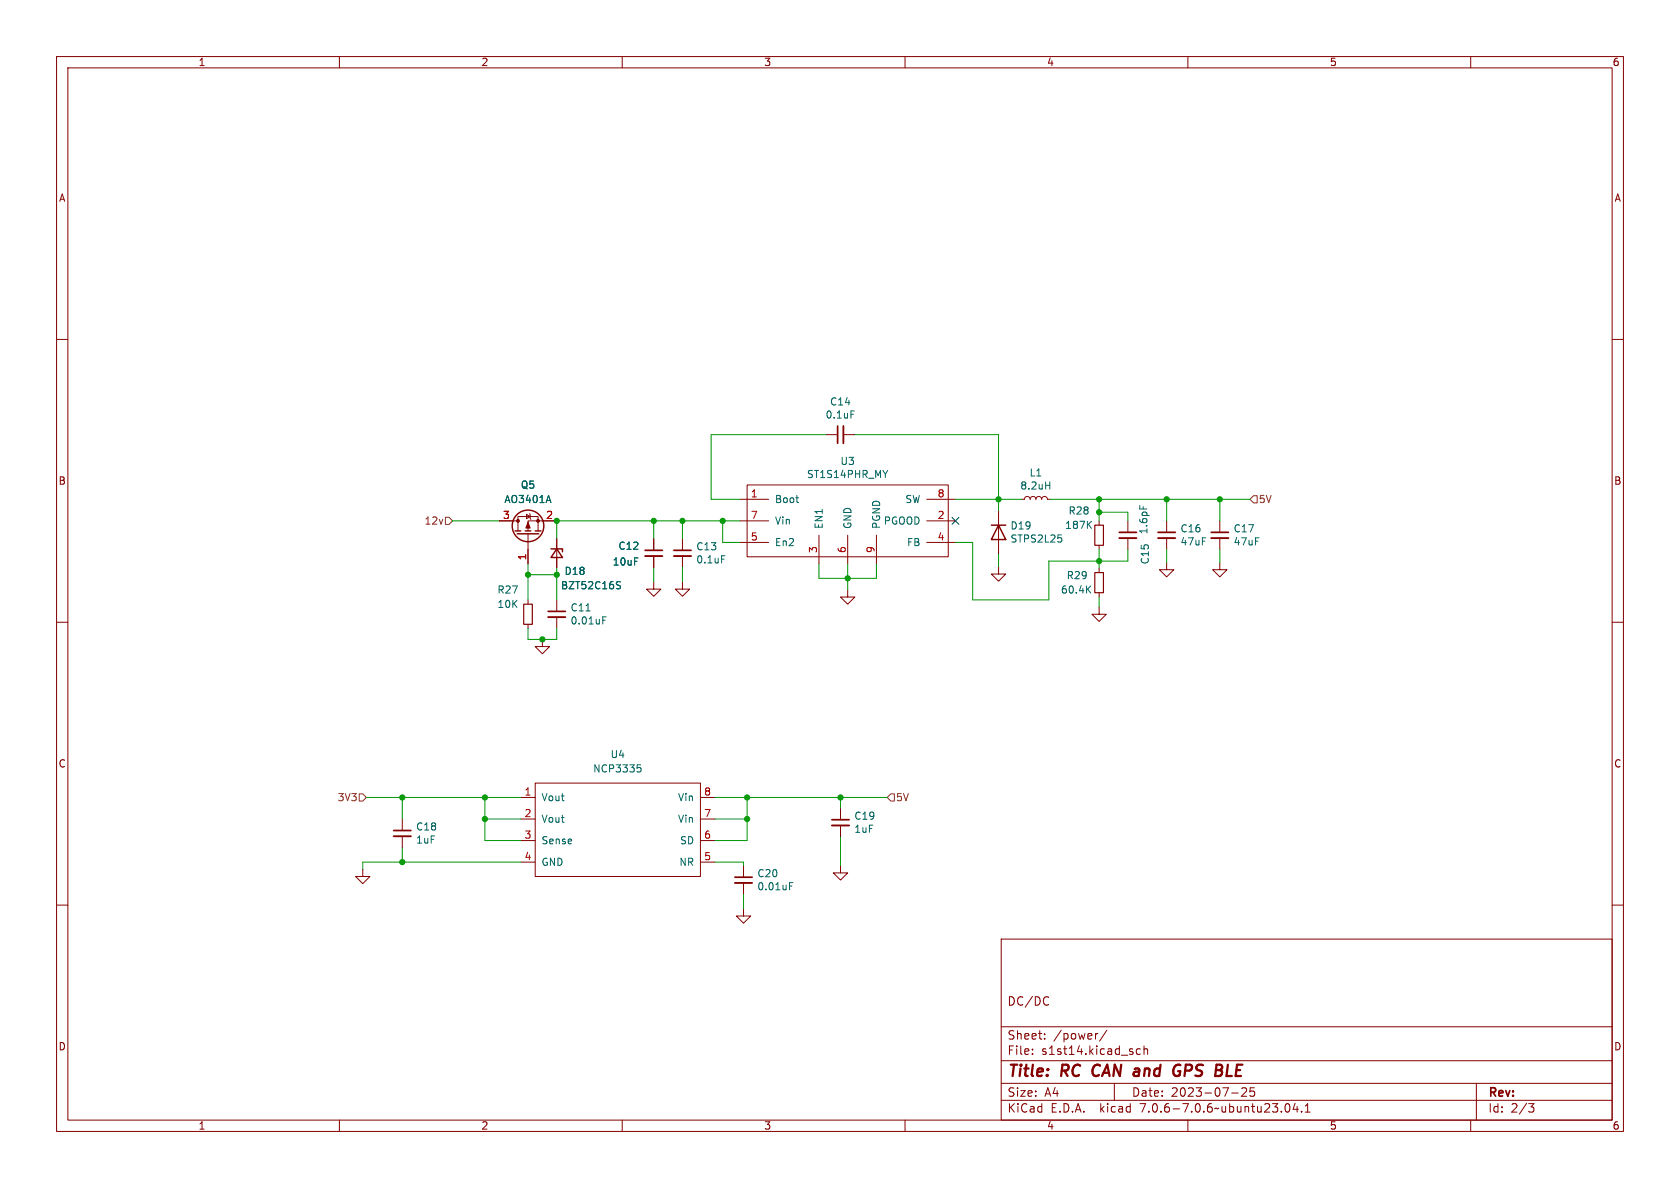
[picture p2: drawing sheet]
<svg xmlns="http://www.w3.org/2000/svg" width="297mm" height="210mm" viewBox="0 0 297 210" stroke-linecap="round" stroke-linejoin="round" font-family="sans-serif">
<g fill="none" stroke="#840000" stroke-width=".18">
<path d="M10 10h277v190h-277zM12 12h273v186h-273zM60 10v2M110 10v2M160 10v2M210 10v2M260 10v2M10 60h2M285 60h2M146 76.8h2.1M149.1 76.8h2M88.3 92.1h3.3"/>
<path d="M91.6 93.9v-2.6h3.5v2.6M93.1 90.9l.6 .4-.6 .4zM93.3 94.4v5.3M93.6 90.8l.1 .1v.8l.2 .1M98.4 92.1h-5.1v1.8M98.4 95.3v5M115.6 95.3v2M115.6 98.3v2M120.6 95.3v2M120.6 98.3v2M130.8 88.3h5.1M130.8 92.1h5.1"/>
<path d="M130.8 95.9h5.1M132.1 85.7h35.5v12.7h-35.5zM144.8 94.6v5.1M149.9 94.6v5.1M154.9 94.6v5.1M163.8 88.3h5.1M163.8 92.1h5.1M163.8 95.9h5.1M176.5 90.3v7.6M180.6 88.3h.5l.2-.4 .3-.1 .4 .1 .1 .4 .2-.4 .3-.1 .4 .1 .1 .4 .2-.4 .4-.1 .3 .1 .1 .4 .2-.4 .4-.1 .3 .1 .2 .4h.5M194.3 92.1v.7M194.3 96.4v.8"/>
<path d="M199.4 92.1v2M199.4 95.1v2.1M206.2 99.4v1.3h1.3l-1.3 1.3-1.2-1.3h1.2M206.2 92.1v2M206.2 95.1v2.1M215.6 99.4v1.3h1.3l-1.3 1.3-1.2-1.3h1.2M215.6 92.1v2M215.6 95.1v2.1M10 110h2M93.3 106v.8M93.3 110.4v.7M95.9 113v1.3h1.3l-1.3 1.3-1.3-1.3h1.3"/>
<path d="M98.4 106v2.1M98.4 109.1v2M115.6 102.9v1.2h1.2l-1.2 1.3-1.3-1.3h1.3M120.6 102.9v1.2h1.3l-1.3 1.3-1.2-1.3h1.2M149.9 104.3v1.2h1.2l-1.2 1.3-1.3-1.3h1.3M176.5 100.2v1.3h1.3l-1.3 1.2-1.2-1.2h1.2M194.3 107.3v1.3h1.3l-1.3 1.3-1.3-1.3h1.3M194.3 100.5v.7M194.3 104.8v.7M285 110h2M94.6 138.4h29.2v16.5h-29.2zM10 160h2"/>
<path d="M64.1 153.7v1.2h1.3l-1.3 1.3-1.2-1.3h1.2M71.1 144.8v2M71.1 147.8v2.1M92.1 141h2.5M92.1 144.8h2.5M92.1 148.6h2.5M92.1 152.4h2.5M123.8 141h2.6M123.8 144.8h2.6M123.8 148.6h2.6M123.8 152.4h2.6M131.4 153v2.1"/>
<path d="M131.4 156.1v2M148.6 153v1.3h1.3l-1.3 1.3-1.3-1.3h1.3M148.6 142.9v2M148.6 145.9v2.1M285 160h2M131.4 160.7v1.2h1.3l-1.3 1.3-1.2-1.3h1.2M177 166h108v32h-108zM185.1 176.2l.3 .1M185.4 177.6l-.3 .1M60 198v2M110 198v2M160 198v2"/>
<path d="M177 194.5h108M177 191.5h108M177 187.5h108M177 181.5h108M182.5 186.3v.1M182.5 185.5v.1M184.7 183.6v.1M184.7 182.8v.1M194.1 182.7l-.3 .1M195.7 182.1l-1.3 2M197 191.5v3M201.6 185.5l-.4-.1-.3 .3v.4l.1 .2h.6"/>
<path d="M202.2 185.5l.3-.1 .3 .1 .1 .9M202.2 184.9v1.5M210 198v2M217.7 193.2h1.2M219.5 192.4l.6-.1 .2 .1 .1 .3-.9 1.1h.9M221.7 192.3h-.7v.7l.2-.1h.5l.1 .3-.1 .5-.2 .1-.5-.1M227.3 195.2l.2-.1a.81 .81 0 0 1 .6 .6 .81 .81 0 0 1-.3 .8l-.1 .1a.81 .81 0 0 1-.4-1.4zM229 195l-.4 1.1h.9M229.3 195.6v1M230.1 196.5v.1M230.7 196.6h.9M230.7 195.5l.5-.4v1.5"/>
<path d="M260 198v2M261 191.5v6.5M270.2 195.1h1l-.5 .6 .4 .1 .1 .5-.3 .3h-.4"/>
</g>
<path d="M193.4 188.5a1.27 1.27 0 0 0 0 1.6M208.2 188.2l.5 .1M208.3 189.4h.3v.6l-.4 .2M217.1 188.2l-.3 2h1" fill="none" stroke="#840000" stroke-width=".4"/>
<path d="M193.5 92.8h1.6v3.6h-1.6zM92.6 106.8h1.5v3.6h-1.5zM193.5 101.2h1.6v3.6h-1.6z" fill="none" stroke="#840000" stroke-width=".2"/>
<g fill="none" stroke="#006464" stroke-width=".18">
<path d="M150.4 72.6h.6M97 87.6l.4 1.2M127.6 98.2h.6M140.7 88h.5M141.1 88.8h.1M156.9 83.2l-.4 .6M184.9 85.8h.7M185.6 85.2v1.3M187.1 94.6h.6M187.6 95.1l.1 .2-.1 .5M192.4 92.7l.6 .7M193 92.1l-.8 .8"/>
<path d="M201.5 89.4v.6M103.6 108h.7M106.6 109.6h.4M106.6 109h.6M109.2 103.4l.4 .1 .1 .3-.2 .3h-.4M109.2 102.8l.5 .1M192.3 104.1l.5 .7M192.8 103.6l-.7 .7M112.7 135.2h.6M112.8 135.7h.3l.2 .2-.1 .5-.4 .1M139.6 156.6h.4M139.6 156h.6"/>
</g>
<path d="M149.1 75.3v3.1M114 98.3h3.1M119.1 98.3h3.1M197.9 95.1h3M204.7 95.1h3.1M214.1 95.1h3.1M96.9 109.1h3M69.6 147.8h3M129.9 156.1h3.1M147.1 145.9h3" fill="none" stroke="#840000" stroke-width=".33"/>
<path d="M148.1 75.3v3.1M114 97.3h3.1M119.1 97.3h3.1M197.9 94.1h3M204.7 94.1h3.1M214.1 94.1h3.1M96.9 108.1h3M69.6 146.8h3M129.9 155.1h3.1M147.1 144.9h3" fill="none" stroke="#840000" stroke-width=".3"/>
<g fill="none" stroke="#840000" stroke-width=".25">
<path d="M91.1 93.9h1M91.4 94.4h3.8M92.8 93.9h1.1M94.6 93.9h1M97.4 97h2v.5M98.4 97l1 1.6h-2zM175.3 92.8h2.5M176.5 92.8l1.3 2.6h-2.5z"/>
<circle cx="93.3" cy="93" r="2.79"/>
</g>
<g fill="#840000" stroke="#840000" stroke-width=".18">
<path d="M93.3 92.3l.4 1h-.7z"/>
<circle cx="95.1" cy="92.1" r=".25"/>
<circle cx="91.6" cy="92.1" r=".25"/>
</g>
<path d="M78.7 91.4h.7l.6 .7-.6 .6h-.7zM221.6 87.6h.6v1.3h-.6l-.6-.6zM63.5 140.3h.6l.7 .7-.7 .6h-.6zM157.5 140.3h.6v1.3h-.6l-.7-.6z" fill="none" stroke="#725600" stroke-width=".18"/>
<g fill="none" stroke="#009600" stroke-width=".18">
<path d="M146 76.8h-20.3v11.5h5.1M151.1 76.8h25.4v13.5M80 92.1h8.3M93.3 99.7v6.3M115.6 92.1v3.2M120.6 92.1v3.2M127.8 92.1v3.8h3M130.8 92.1h-32.4v3.2M144.8 99.7v2.5h10.1v-2.5M149.9 99.7v4.6M168.9 95.9h3.1v10.1h13.4v-6.8h14v-2M168.9 88.3h11.7"/>
<path d="M176.5 97.9v2.3M185.7 88.3h35.3M194.3 90.6h5.1v1.5M194.3 88.3v3.8M194.3 97.2v3.3M206.2 88.3v3.8M206.2 97.2v2.2M215.6 88.3v3.8M215.6 97.2v2.2M93.3 111.1v1.9h5.1v-1.9M93.3 101.6h5.1M98.4 100.3v5.7"/>
<path d="M115.6 100.3v2.6M120.6 100.3v2.6M194.3 105.5v1.8M64.8 141h27.3M71.1 141v3.8M71.1 149.9v2.5M85.7 144.8h6.4M85.7 141v7.6h6.4M92.1 152.4h-28v1.3M126.4 144.8h5.7M126.4 141h30.4M126.4 152.4h5v.6"/>
<path d="M131.4 158.1v2.6M132.1 141v7.6h-5.7M148.6 141v1.9M148.6 148v5"/>
</g>
<path d="M168.3 91.5l1.2 1.2M169.5 91.5l-1.2 1.2" fill="none" stroke="#000084" stroke-width=".18"/>
<g fill="#009600" stroke="#009600" stroke-width=".18">
<circle cx="149.9" cy="102.2" r=".46"/>
<circle cx="132.1" cy="141" r=".46"/>
<circle cx="132.1" cy="144.8" r=".46"/>
<circle cx="148.6" cy="141" r=".46"/>
<circle cx="127.8" cy="92.1" r=".46"/>
<circle cx="95.9" cy="113" r=".46"/>
<circle cx="85.7" cy="141" r=".46"/>
<circle cx="85.7" cy="144.8" r=".46"/>
<circle cx="71.1" cy="152.4" r=".46"/>
<circle cx="71.1" cy="141" r=".46"/>
<circle cx="194.3" cy="88.3" r=".46"/>
<circle cx="194.3" cy="90.6" r=".46"/>
<circle cx="176.5" cy="88.3" r=".46"/>
<circle cx="206.2" cy="88.3" r=".46"/>
<circle cx="194.3" cy="99.2" r=".46"/>
<circle cx="215.6" cy="88.3" r=".46"/>
<circle cx="115.6" cy="92.1" r=".46"/>
<circle cx="120.6" cy="92.1" r=".46"/>
<circle cx="98.4" cy="92.1" r=".46"/>
<circle cx="98.4" cy="101.6" r=".46"/>
<circle cx="93.3" cy="101.6" r=".46"/>
</g>
<g font-size="2.8" fill="#840000">
<text x="178" y="190.9">Title:</text>
<text x="187.7" y="190.9">RC</text>
<text x="194" y="190.9">CAN and</text>
<text x="209.9" y="190.9">GPS</text>
<text x="218.1" y="190.9">BLE</text>
</g>
<g font-size="2.1" fill="#840000">
<text x="178" y="178">DC/DC</text>
<text x="178" y="184">Sheet:</text>
<text x="186.2" y="184">/power/</text>
<text x="178" y="186.7">File:</text>
<text x="184.1" y="186.7">s1st14.kicad_sch</text>
<text x="178" y="196.9">KiCad</text>
<text x="178" y="194.1">Size:</text>
<text x="184.7" y="194.1">A4</text>
<text x="185.7" y="196.9">E.D.A.</text>
<text x="194.6" y="196.9">kicad</text>
<text x="200" y="194.1">Date:</text>
<text x="201.8" y="196.9">7.0.6-7.0.6~ubuntu23.04.1</text>
<text x="207" y="194.1">2023-07-25</text>
<text x="263" y="194.3">Rev:</text>
<text x="263" y="196.9">Id:</text>
<text x="267.1" y="196.9">2/3</text>
</g>
<g font-size="1.8" fill="#840000">
<text x="35" y="11.9">1</text>
<text x="85" y="11.9">2</text>
<text x="135" y="11.9">3</text>
<text x="185" y="11.9">4</text>
<text x="235" y="11.9">5</text>
<text x="285" y="11.9">6</text>
<text x="10.3" y="35.9">A</text>
<text x="285.3" y="35.9">A</text>
<text x="10.3" y="85.9">B</text>
<text x="285.3" y="85.9">B</text>
<text x="10.3" y="135.9">C</text>
<text x="285.3" y="135.9">C</text>
<text x="10.3" y="185.9">D</text>
<text x="285.3" y="185.9">D</text>
<text x="35" y="199.9">1</text>
<text x="85" y="199.9">2</text>
<text x="135" y="199.9">3</text>
<text x="185" y="199.9">4</text>
<text x="235" y="199.9">5</text>
<text x="285" y="199.9">6</text>
</g>
<g font-size="1.8" fill="#006464">
<text x="146.6" y="71.9">C14</text>
<text x="145.9" y="74.2">0.1uF</text>
<text x="148.5" y="82.4">U3</text>
<text x="89.1" y="89.1">AO3401A</text>
<text x="92" y="86.6">Q5</text>
<text x="136.9" y="89.1">Boot</text>
<text x="142.6" y="84.7">ST1S14PHR_MY</text>
<text x="159.9" y="89.1">SW</text>
<text x="180.3" y="86.7">8.2uH</text>
<text x="181.9" y="84.4">L1</text>
<text x="136.9" y="92.9">Vin</text>
<text x="145.6" y="93.6" transform="rotate(-90 145.6 93.6)">EN1</text>
<text x="150.7" y="93.6" transform="rotate(-90 150.7 93.6)">GND</text>
<text x="155.8" y="93.6" transform="rotate(-90 155.8 93.6)">PGND</text>
<text x="156.1" y="92.9">PGOOD</text>
<text x="178.5" y="93.8">D19</text>
<text x="188.2" y="93.7">187K</text>
<text x="188.8" y="91.2">R28</text>
<text x="203" y="94.6" transform="rotate(-90 203 94.6)">1.6pF</text>
<text x="208.6" y="94.3">C16</text>
<text x="218" y="94.3">C17</text>
<text x="99.7" y="101.8">D18</text>
<text x="108.2" y="100.2">10uF</text>
<text x="109.2" y="97.4">C12</text>
<text x="123" y="97.5">C13</text>
<text x="123" y="99.8">0.1uF</text>
<text x="136.9" y="96.7">En2</text>
<text x="160.3" y="96.7">FB</text>
<text x="178.5" y="96.1">STPS2L25</text>
<text x="203.3" y="99.9" transform="rotate(-90 203.3 99.9)">C15</text>
<text x="208.6" y="96.6">47uF</text>
<text x="218" y="96.6">47uF</text>
<text x="87.8" y="105.1">R27</text>
<text x="87.8" y="107.7">10K</text>
<text x="99.1" y="104.4">BZT52C16S</text>
<text x="187.5" y="105.1">60.4K</text>
<text x="188.5" y="102.6">R29</text>
<text x="100.8" y="110.6">0.01uF</text>
<text x="100.8" y="108.3">C11</text>
<text x="104.8" y="136.8">NCP3335</text>
<text x="107.8" y="134.2">U4</text>
<text x="95.6" y="141.8">Vout</text>
<text x="119.8" y="141.8">Vin</text>
<text x="73.5" y="149.3">1uF</text>
<text x="73.5" y="147">C18</text>
<text x="95.6" y="145.6">Vout</text>
<text x="95.6" y="149.5">Sense</text>
<text x="119.8" y="145.6">Vin</text>
<text x="120.1" y="149.5">SD</text>
<text x="150.9" y="147.4">1uF</text>
<text x="150.9" y="145.1">C19</text>
<text x="95.6" y="153.3">GND</text>
<text x="120" y="153.3">NR</text>
<text x="133.8" y="155.3">C20</text>
<text x="133.8" y="157.6">0.01uF</text>
</g>
<g font-size="1.8" fill="#a90000">
<text x="132.6" y="88">1</text>
<text x="165.7" y="88">8</text>
<text x="88.8" y="91.8">3</text>
<text x="96.4" y="91.8">2</text>
<text x="132.6" y="95.6">5</text>
<text x="132.6" y="91.8">7</text>
<text x="165.7" y="91.8">2</text>
<text x="165.7" y="95.6">4</text>
<text x="93.1" y="99.1" transform="rotate(-90 93.1 99.1)">1</text>
<text x="144.5" y="97.9" transform="rotate(-90 144.5 97.9)">3</text>
<text x="149.6" y="97.9" transform="rotate(-90 149.6 97.9)">6</text>
<text x="154.7" y="97.9" transform="rotate(-90 154.7 97.9)">9</text>
<text x="92.6" y="140.7">1</text>
<text x="124.4" y="140.7">8</text>
<text x="92.6" y="144.5">2</text>
<text x="92.6" y="148.3">3</text>
<text x="124.4" y="148.3">6</text>
<text x="124.4" y="144.5">7</text>
<text x="92.6" y="152.1">4</text>
<text x="124.4" y="152.1">5</text>
</g>
<g font-size="1.8" fill="#725600">
<text x="222.4" y="89.1">5V</text>
<text x="75" y="92.9">12v</text>
<text x="59.6" y="141.8">3V3</text>
<text x="158.3" y="141.8">5V</text>
</g>
</svg>
